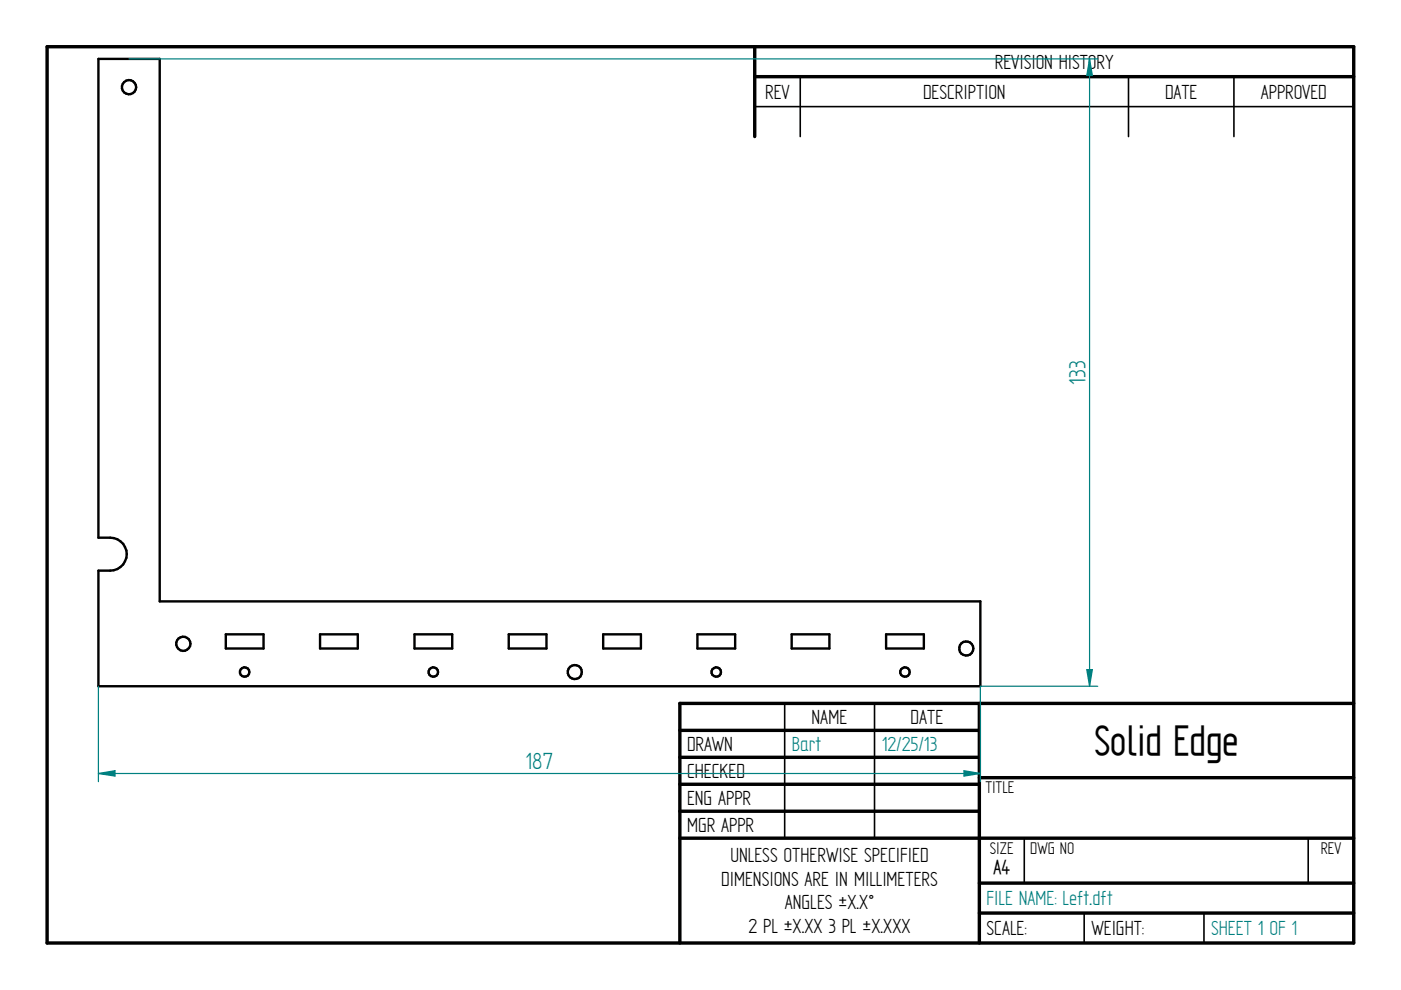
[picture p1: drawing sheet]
<svg xmlns="http://www.w3.org/2000/svg" width="297mm" height="210mm" viewBox="0 0 297 210" stroke-linecap="round" stroke-linejoin="round" font-family="sans-serif">
<g fill="none" stroke="#000" stroke-width=".72">
<path d="M10 9.9h277v190h-277zM160 9.9v19.1M160 16.3h127M144.1 154.9h63.5M207.6 149.1v50.8M287 149.1h-142.9v50.8M144.1 160.6h63.5M144.1 166.3h63.5M144.1 172h63.5M144.1 177.7h142.9M207.6 164.9h79.4M207.6 187.2h79.4"/>
<path d="M207.6 193.6h79.4"/>
</g>
<path d="M169.7 16.3v12.7M239.3 16.3v12.7M261.6 16.3v12.7M160 22.6h127M166.4 149.1v28.6M185.4 149.1v28.6M217.2 177.8v9.4M277.4 177.8v9.4M229.9 193.6v6.3M255.3 193.6v6.3" fill="none" stroke="#000" stroke-width=".34"/>
<g fill="none" stroke="#000" stroke-width=".51">
<path d="M20.9 12.5h13v115h174v18h-187v-24.5a5.7 5.7 0 0 0 4.6-.8 3.5 3.5 0 0 0 1.2-3.9 3.5 3.5 0 0 0-3.3-2.3h-2.5zM47.9 134.5h8v3h-8zM67.9 134.5h8v3h-8zM87.9 134.5h8v3h-8zM107.9 134.5h8v3h-8zM127.9 134.5h8v3h-8zM147.9 134.5h8v3h-8zM167.8 134.5h8v3h-8zM187.9 134.5h8v3h-8z"/>
<circle cx="27.4" cy="18.5" r="1.5"/>
<circle cx="38.9" cy="136.5" r="1.51"/>
<circle cx="204.9" cy="137.5" r="1.5"/>
<circle cx="51.9" cy="142.5" r="1"/>
<circle cx="91.9" cy="142.5" r="1"/>
<circle cx="121.9" cy="142.5" r="1.49"/>
<circle cx="151.9" cy="142.5" r=".98"/>
<circle cx="191.9" cy="142.5" r=".98"/>
</g>
<path d="M231 12.5l.6 3.5h-1.2z" fill="none" stroke="#008080" stroke-width=".25"/>
<path d="M231 12.5l.6 3.5h-1.2z" fill="#008080"/>
<path d="M230.4 142h1.2l-.6 3.5z" fill="none" stroke="#008080" stroke-width=".25"/>
<path d="M230.4 142h1.2l-.6 3.5z" fill="#008080"/>
<path d="M27.3 12.5h205.4M231 12.5v133M207.9 145.5h24.8M204.4 163.4l3.5 .6-3.5 .5z" fill="none" stroke="#008080" stroke-width=".25"/>
<path d="M204.4 163.4l3.5 .6-3.5 .5z" fill="#008080"/>
<path d="M20.9 164l3.5-.6v1.1z" fill="none" stroke="#008080" stroke-width=".25"/>
<path d="M20.9 164l3.5-.6v1.1z" fill="#008080"/>
<path d="M20.9 145.5v20.2M207.9 145.5v20.2M20.9 164h187" fill="none" stroke="#008080" stroke-width=".25"/>
<text font-size="10.1" x="232" y="160.1">Solid Edge</text>
<g font-size="5.6" fill="#008080">
<text x="230.1" y="81.5" transform="rotate(-90 230.1 81.5)">133</text>
<text x="111.4" y="163.1">187</text>
</g>
<g font-size="4.9">
<text x="210.9" y="14.6">REVISION HISTORY</text>
<text x="162.2" y="20.9">REV</text>
<text x="195.7" y="20.9">DESCRIPTION</text>
<text x="247" y="20.9">DATE</text>
<text x="267.3" y="20.9">APPROVED</text>
<text x="172.1" y="153.5">NAME</text>
<text x="193.1" y="153.5">DATE</text>
<text x="145.7" y="159.2">DRAWN</text>
<text x="145.7" y="164.9">CHECKED</text>
<text x="145.7" y="170.6">ENG APPR</text>
<text x="145.7" y="176.3">MGR APPR</text>
<text x="154.9" y="182.8">UNLESS OTHERWISE SPECIFIED</text>
<text x="152.9" y="187.8">DIMENSIONS ARE IN MILLIMETERS</text>
<text x="158.7" y="197.7">2 PL ±X.XX 3 PL ±X.XXX</text>
<text x="166.4" y="192.8">ANGLES ±X.X°</text>
<text x="209.2" y="198.2">SCALE:</text>
<text x="231.4" y="198.2">WEIGHT:</text>
</g>
<g font-size="4.9" fill="#008080">
<text x="167.9" y="159.2">Bart</text>
<text x="186.9" y="159.2">12/25/13</text>
<text x="209.2" y="191.9">FILE NAME: Left.dft</text>
<text x="256.8" y="198.3">SHEET 1 OF 1</text>
</g>
<text font-size="4.8" x="210.6" y="185.2">A4</text>
<g font-size="4.1">
<text x="208.9" y="168.1">TITLE</text>
<text x="209.8" y="181">SIZE</text>
<text x="218.4" y="181">DWG NO</text>
<text x="280" y="181">REV</text>
</g>
</svg>
